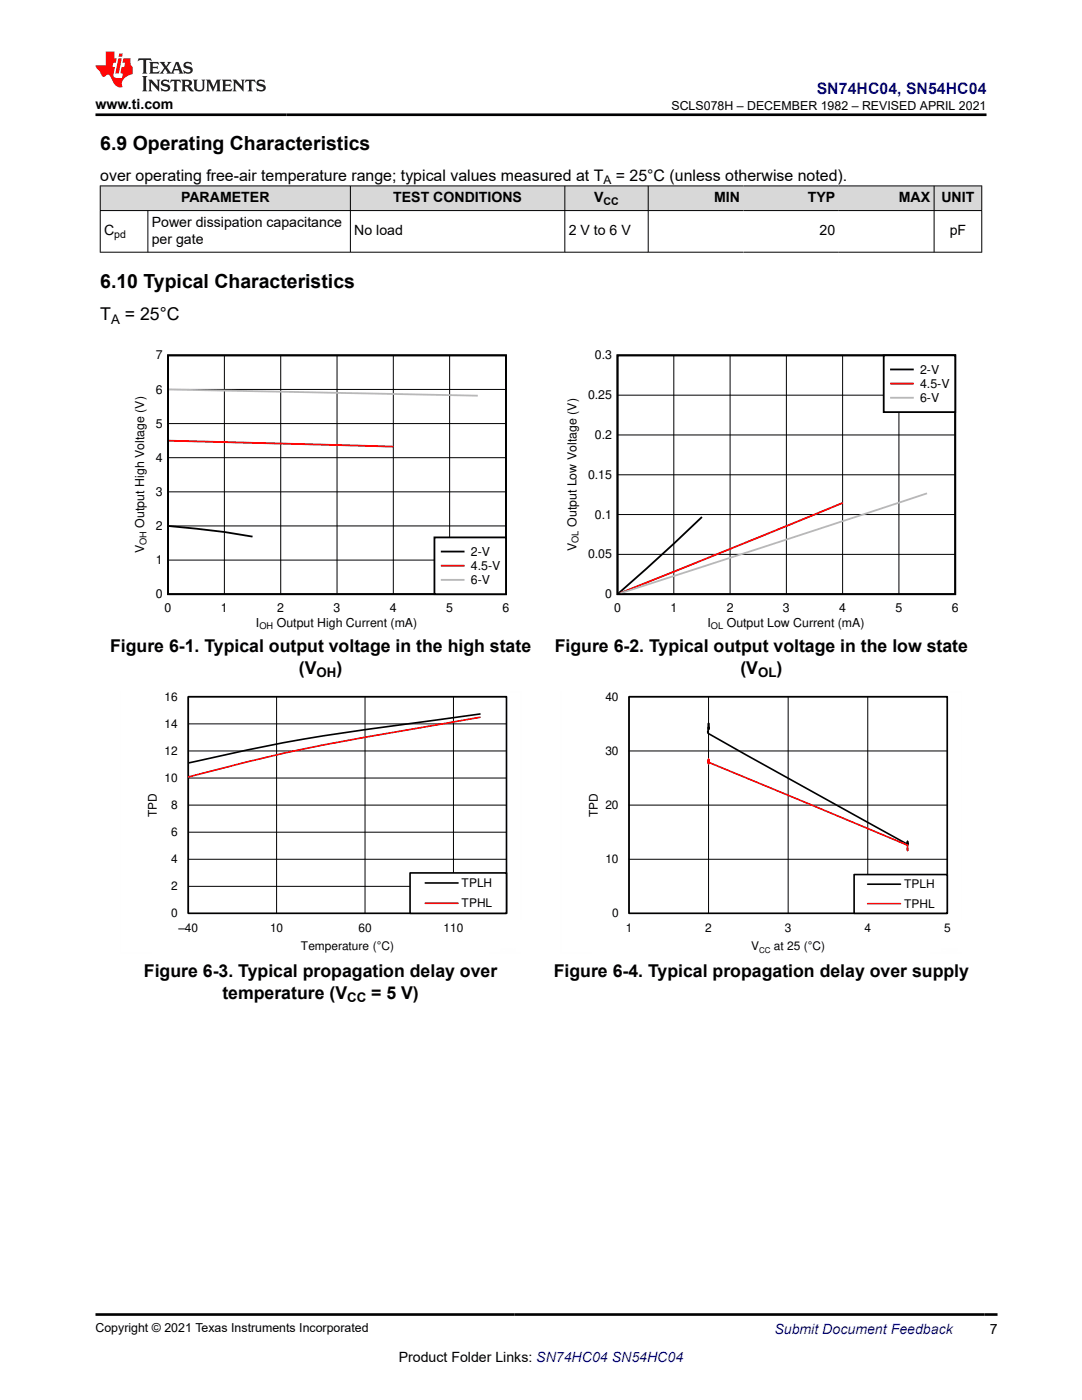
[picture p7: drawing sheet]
<svg xmlns="http://www.w3.org/2000/svg" width="216mm" height="279mm" viewBox="0 0 216 279" stroke-linecap="round" stroke-linejoin="round" font-family="sans-serif">
<g fill="#d8d8d8">
<path d="M20 37.1h175.9v4.9h-175.9z" fill-rule="evenodd"/>
<path d="M20.1 37.2h49.8v4.8h-49.8z" fill-rule="evenodd"/>
<path d="M70 37.2h42.6v4.8h-42.6z" fill-rule="evenodd"/>
<path d="M112.8 37.2h16.5v4.8h-16.5z" fill-rule="evenodd"/>
<path d="M129.4 37.2h19v4.8h-19z" fill-rule="evenodd"/>
<path d="M148.4 37.2h19v4.8h-19z" fill-rule="evenodd"/>
<path d="M167.4 37.2h18.9v4.8h-18.9z" fill-rule="evenodd"/>
<path d="M186.5 37.2h9.3v4.8h-9.3z" fill-rule="evenodd"/>
</g>
<g fill="none" stroke="#000" stroke-width=".2">
<path d="M19.9 37.1h176.1M20 37v13.4M69.9 37v13.4M112.7 37v13.4M129.3 37v13.4M186.4 37v13.4M195.9 37v13.4M19.9 42h176.1M19.9 50.3h176.1M29.5 42v8.4M33.5 77.7h67.5M44.8 70.9v47.7"/>
<path d="M56 70.9v47.7M67.3 70.9v47.7M78.5 70.9v47.7M89.7 70.9v47.7M33.5 98.2h67.5M33.5 91.3h67.5M33.5 84.5h67.5M33.5 111.8h67.5M33.5 105h67.5"/>
</g>
<path d="M33.5 70.9h67.5v47.7h-67.5zM33.7 105l11.1 1.2 5.6 .9" fill="none" stroke="#000" stroke-width=".36"/>
<path d="M33.7 87.9l44.8 1.2" fill="none" stroke="#f00" stroke-width=".36"/>
<path d="M33.7 77.7l61.6 1.3" fill="none" stroke="#b8b8b8" stroke-width=".36"/>
<path d="M86.7 107.3h14.3v11.3h-14.3z" fill-rule="evenodd" fill="#fff"/>
<path d="M123.2 70.9h67.4v47.7h-67.4zM86.7 107.3h14.3v11.3h-14.3zM88.1 110.1h4.4M140.1 103.2l-5.6 5.3-11.1 9.9" fill="none" stroke="#000" stroke-width=".36"/>
<path d="M88.1 112.9h4.4M168.1 100.4l-44.4 18" fill="none" stroke="#f00" stroke-width=".36"/>
<path d="M185 98.5l-61.2 19.9M88.1 115.7h4.4" fill="none" stroke="#b8b8b8" stroke-width=".36"/>
<path d="M123.2 78.9h67.4M134.5 70.9v47.7M145.7 70.9v47.7M156.9 70.9v47.7M168.1 70.9v47.7M179.4 70.9v47.7M123.2 94.8h67.4M123.2 86.8h67.4M123.2 110.6h67.4M123.2 102.7h67.4" fill="none" stroke="#000" stroke-width=".2"/>
<path d="M176.3 70.9h14.3v11.3h-14.3z" fill-rule="evenodd" fill="#fff"/>
<path d="M176.3 70.9h14.3v11.3h-14.3zM177.8 73.7h4.3" fill="none" stroke="#000" stroke-width=".36"/>
<path d="M177.8 76.6h4.3" fill="none" stroke="#f00" stroke-width=".36"/>
<path d="M177.8 79.4h4.3" fill="none" stroke="#b8b8b8" stroke-width=".36"/>
<path d="M55.2 139.1v43.2M72.8 139.1v43.2M90.5 139.1v43.2M101.1 139.1h-63.6v43.2h63.6M37.5 155.3h63.6M37.5 149.9h63.6M37.5 144.5h63.6M37.5 176.9h63.6M37.5 171.5h63.6M37.5 166.1h63.6M37.5 160.7h63.6" fill="none" stroke="#000" stroke-width=".2"/>
<path d="M37.6 139h63.5v43.3h-63.5zM95.8 142.5l-6 .8a479.6 479.6 0 0 0-43.1 6.9l-9.2 2.1" fill="none" stroke="#000" stroke-width=".33"/>
<path d="M95.8 143.1l-6 1.1a502.4 502.4 0 0 0-43.1 8.5l-9.2 2.4" fill="none" stroke="#f00" stroke-width=".33"/>
<path d="M81.8 174.2h19.3v8.1h-19.3z" fill-rule="evenodd" fill="#fff"/>
<path d="M125.5 139h63.5v43.3h-63.5zM141.4 145.1v.4v-1.1v1.1l-.2 .7 .2 .2 39.7 22.1v-.6v.8M81.8 174.2h19.3v8.1h-19.3zM84.9 176.2h6.5" fill="none" stroke="#000" stroke-width=".33"/>
<path d="M141.4 151.5v1v-.4l39.7 16.6v1v-.5M84.9 180.3h6.5" fill="none" stroke="#f00" stroke-width=".33"/>
<path d="M24 138v52.3M36.3 138h67.7M104 138v45.4M24 190.3h6.2M97.8 190.3h6.2" fill="none" stroke="#fefefe" stroke-width=".2" stroke-dasharray=".4 .1" stroke-linecap="butt"/>
<path d="M125.5 139.1h63.5v43.2h-63.5zM141.4 139.1v43.2M157.3 139.1v43.2M173.2 139.1v43.2M125.5 149.9h63.5M125.5 171.5h63.5M125.5 160.7h63.5" fill="none" stroke="#000" stroke-width=".2"/>
<path d="M170.4 174.5h18.6v7.8h-18.6z" fill-rule="evenodd" fill="#fff"/>
<path d="M170.4 174.5h18.6v7.8h-18.6zM173.1 176.5h6.6" fill="none" stroke="#000" stroke-width=".33"/>
<path d="M173.1 180.4h6.6" fill="none" stroke="#f00" stroke-width=".33"/>
<path d="M111.9 138v52.3M124.2 138h67.7M191.9 138v45.4M111.9 190.3h6.2M185.7 190.3h6.2" fill="none" stroke="#fefefe" stroke-width=".2" stroke-dasharray=".4 .1" stroke-linecap="butt"/>
<path d="M27.7 11.6l-.2 .6 .5-.2h.6v.1v2.2l-.2 .4h1l-.2-.4v-2.2v-.1h.5l.5 .2-.1-.6zM29.8 12.4l.2 .3v1.6l-.2 .4h1.9l.1-.6a1.08 1.08 0 0 1-1.3 .2v-.7h.6l.4 .2v-.7l-.4 .2h-.6v-.5l.2-.2a1 1 0 0 1 1 .3l-.1-.5zM31.8 12.4l1 1.1-1 1.2h.9l-.2-.2 .4-.8 .5 .8-.2 .2h1.6l-.2-.2 .1-.5h1l.1 .5-.1 .2h.9l-.2-.4-.8-1.9h-.5l-1 2.1-.8-1.1 .9-1h-.8l.2 .2-.5 .6-.3-.6 .1-.2zM35.2 12.8l.4 1h-.8zM36.8 12.5a.65 .65 0 0 0-.2 .7 .65 .65 0 0 0 .6 .5l.7 .1 .1 .3a.79 .79 0 0 1-.7 .4 .79 .79 0 0 1-.7-.5l.1 .7 .2-.1a.93 .93 0 0 0 1.1 0 .93 .93 0 0 0 .4-.9 1.46 1.46 0 0 0-1.2-.6l-.1-.3a1.09 1.09 0 0 1 1.2 .2l-.2-.6-.1 .1-.6-.2zM28.4 15.2l.2 .4v2.2l-.2 .4h1l-.2-.4v-2.2l.2-.4zM29.6 15.9l.2 .4v1.5l-.2 .4h.8l-.3-.4v-1.3l1.7 1.8v-2l.2-.4h-.8l.2 .2 .1 1.1-1.2-1.3zM32.3 16a.65 .65 0 0 0-.2 .8 .65 .65 0 0 0 .7 .4l.6 .2 .1 .2a.79 .79 0 0 1-.7 .4 .79 .79 0 0 1-.7-.5l.1 .7 .2-.1a.93 .93 0 0 0 1.1 .1 .93 .93 0 0 0 .4-1 1.46 1.46 0 0 0-1.2-.5l-.1-.4a1.09 1.09 0 0 1 1.2 .2l-.2-.6-.1 .1-.6-.1zM34.1 15.9l-.1 .6a.63 .63 0 0 1 .7-.3l.1 1.6-.3 .4h1l-.2-.4v-1.6a.66 .66 0 0 1 .8 .3l-.1-.6zM36.2 15.9l.2 .4v1.5l-.2 .4h.9l-.2-.2v-.7h.5l.1 .2a.79 .79 0 0 0 1.2 .6l-1-.9a.61 .61 0 0 0 .6-.6 .61 .61 0 0 0-.5-.7zM36.9 16.2h.2a.47 .47 0 0 1 .5 .1 .47 .47 0 0 1 .1 .5l-.2 .1-.6 .1zM38.5 15.9l.2 .2a2.27 2.27 0 0 0 .4 2 1.04 1.04 0 0 0 1.7-.7v-1.3l.2-.2h-.8l.2 .4v1.1a.6 .6 0 0 1-.6 .6 .6 .6 0 0 1-.6-.6v-1.1l.3-.4zM41.1 15.9l.2 .4v1.5l-.2 .4h.7l-.2-.4v-1.4l.9 1.9 .8-1.9v1.4l-.2 .4h1l-.3-.4v-1.5l.3-.4h-.8l-.7 1.5-.7-1.5zM44.3 15.9l.2 .4v1.5l-.2 .4h1.9l.1-.6a1.09 1.09 0 0 1-1.3 .2v-.7h.6l.4 .2v-.6l-.4 .2h-.6v-.6l.2-.1a1.01 1.01 0 0 1 1 .3l-.1-.6zM46.4 15.9l.3 .4v1.5l-.3 .4h.8l-.2-.4v-1.3l1.6 1.8v-2l.2-.4h-.7l.2 .2v1.1l-1.2-1.3zM49 15.9l-.1 .6a.63 .63 0 0 1 .8-.3v1.6l-.3 .4h1l-.2-.4v-1.6a.66 .66 0 0 1 .8 .3l-.1-.6zM51.4 16a.65 .65 0 0 0-.2 .8 .65 .65 0 0 0 .6 .4l.6 .2 .2 .2a.79 .79 0 0 1-.8 .4 .79 .79 0 0 1-.6-.5l.1 .7 .2-.1a.93 .93 0 0 0 1 .1 .93 .93 0 0 0 .5-1 1.46 1.46 0 0 0-1.3-.5l-.1-.4a1.09 1.09 0 0 1 1.3 .2l-.2-.6-.2 .1-.5-.1z" fill="#231f20"/>
<path d="M21.1 10.3v2.7h-2v.4l.9 1a.95 .95 0 0 0 .9 .9 .59 .59 0 0 1 .6-.4 .59 .59 0 0 1 .5 .3l.4 .8a1.59 1.59 0 0 0 2.1 1.4 1.61 1.61 0 0 1 1-2.3l1-.3-.1-1.5a1.59 1.59 0 0 1-.4-1.7h-1.4l-.2 .9h.5l-.1 .9h-.5l-.2 .9v.3l.4 .1-.2 .9h-.6a.73 .73 0 0 1-1.1-.7l.3-1.5h-.5l.2-.9h.5l.2-.9h-.5v-1.3zM23.6 11.6l-.6 3.1h.7l.6-3.1zM23.8 10.7l-.1 .6h.7l.1-.6z" fill="#ed1c24"/>
<path d="M19.1 22.9h177.8M19 262.3h180" fill="none" stroke="#000" stroke-width=".53"/>
<g font-size="3.9">
<text x="20" y="29.9">6.9 Operating Characteristics</text>
<text x="20" y="57.5">6.10 Typical Characteristics</text>
</g>
<g font-size="3.5">
<text x="20" y="63.9">T</text>
<text x="24.9" y="63.9">= 25°C</text>
<text x="22" y="130.2">Figure 6-1. Typical output voltage in the high state</text>
<text x="110.7" y="130.2">Figure 6-2. Typical output voltage in the low state</text>
<text x="59.6" y="134.4">(V</text>
<text x="67.1" y="134.4">)</text>
<text x="147.7" y="134.4">(V</text>
<text x="154.9" y="134.4">)</text>
<text x="28.7" y="195">Figure 6-3. Typical propagation delay over</text>
<text x="110.5" y="195">Figure 6-4. Typical propagation delay over supply</text>
<text x="44.4" y="199.3">temperature (V</text>
<text x="74.1" y="199.3">= 5 V)</text>
</g>
<text font-size="3.2" fill="#00f" x="163" y="18.7">SN74HC04, SN54HC04</text>
<g font-size="3.2">
<text x="20" y="36.1">over operating free-air temperature range; typical values measured at T</text>
<text x="122.9" y="36.1">= 25°C (unless otherwise noted).</text>
</g>
<g font-size="2.8">
<text x="19.1" y="21.8">www.ti.com</text>
<text x="36.1" y="40.4">PARAMETER</text>
<text x="78.5" y="40.4">TEST CONDITIONS</text>
<text x="118.6" y="40.4">V</text>
<text x="142.5" y="40.4">MIN</text>
<text x="161.2" y="40.4">TYP</text>
<text x="179.4" y="40.4">MAX</text>
<text x="187.9" y="40.4">UNIT</text>
<text x="20.8" y="47">C</text>
<text x="30.3" y="45.3">Power dissipation capacitance</text>
<text x="70.7" y="47">No load</text>
<text x="113.5" y="47">2 V to 6 V</text>
<text x="163.5" y="47">20</text>
<text x="189.5" y="47">pF</text>
<text x="30.3" y="48.7">per gate</text>
<text x="197.5" y="266.1">7</text>
<text x="79.6" y="271.7">Product Folder Links: SN74HC04 SN54HC04</text>
</g>
<text font-size="2.8" fill="#00f" x="154.5" y="266.2">Submit Document Feedback</text>
<g font-size="2.6">
<text x="22.2" y="64.6">A</text>
<text x="63.2" y="135.1">OH</text>
<text x="151.3" y="135.1">OL</text>
<text x="69.3" y="200">CC</text>
</g>
<g font-size="2.5">
<text x="134" y="21.9">SCLS078H – DECEMBER 1982 – REVISED APRIL 2021</text>
<text x="31.1" y="71.7">7</text>
<text x="118.7" y="71.7">0.3</text>
<text x="183.6" y="74.6">2-V</text>
<text x="183.6" y="77.4">4.5-V</text>
<text x="31.1" y="78.5">6</text>
<text x="117.3" y="79.7">0.25</text>
<text x="183.6" y="80.3">6-V</text>
<text x="31.1" y="85.3">5</text>
<text x="118.7" y="87.6">0.2</text>
<text x="31.1" y="92.2">4</text>
<text x="117.3" y="95.6">0.15</text>
<text x="31.1" y="99">3</text>
<text x="28.8" y="105.3" transform="rotate(-90 28.8 105.3)">Output High Voltage (V)</text>
<text x="31.1" y="105.8">2</text>
<text x="115" y="105.2" transform="rotate(-90 115 105.2)">Output Low Voltage (V)</text>
<text x="118.7" y="103.5">0.1</text>
<text x="28.8" y="110.4" transform="rotate(-90 28.8 110.4)">V</text>
<text x="31.1" y="112.6">1</text>
<text x="94" y="110.9">2-V</text>
<text x="94" y="113.8">4.5-V</text>
<text x="115" y="110" transform="rotate(-90 115 110)">V</text>
<text x="117.3" y="111.4">0.05</text>
<text x="31.1" y="119.4">0</text>
<text x="94" y="116.6">6-V</text>
<text x="120.8" y="119.4">0</text>
<text x="32.8" y="122.2">0</text>
<text x="44.1" y="122.2">1</text>
<text x="51.1" y="125">I</text>
<text x="55.2" y="125">Output High Current (mA)</text>
<text x="55.3" y="122.2">2</text>
<text x="66.6" y="122.2">3</text>
<text x="77.8" y="122.2">4</text>
<text x="89" y="122.2">5</text>
<text x="100.3" y="122.2">6</text>
<text x="122.5" y="122.2">0</text>
<text x="133.8" y="122.2">1</text>
<text x="141.2" y="125">I</text>
<text x="145" y="122.2">2</text>
<text x="145" y="125">Output Low Current (mA)</text>
<text x="156.2" y="122.2">3</text>
<text x="167.5" y="122.2">4</text>
<text x="178.7" y="122.2">5</text>
<text x="189.9" y="122.2">6</text>
<text x="19.1" y="265.9">Copyright © 2021 Texas Instruments Incorporated</text>
</g>
<g font-size="2.4">
<text x="120.4" y="36.7">A</text>
<text x="32.8" y="139.8">16</text>
<text x="120.8" y="139.8">40</text>
<text x="32.8" y="145.2">14</text>
<text x="32.8" y="150.6">12</text>
<text x="120.8" y="150.6">30</text>
<text x="32.8" y="156">10</text>
<text x="34.2" y="161.5">8</text>
<text x="120.8" y="161.5">20</text>
<text x="31.3" y="163.1" transform="rotate(-90 31.3 163.1)">TPD</text>
<text x="34.2" y="166.9">6</text>
<text x="119.3" y="163.1" transform="rotate(-90 119.3 163.1)">TPD</text>
<text x="34.2" y="172.3">4</text>
<text x="120.8" y="172.3">10</text>
<text x="34.2" y="177.7">2</text>
<text x="92.1" y="177">TPLH</text>
<text x="180.4" y="177.3">TPLH</text>
<text x="34.2" y="183.1">0</text>
<text x="35.6" y="186">±40</text>
<text x="53.9" y="185.9">10</text>
<text x="71.5" y="185.9">60</text>
<text x="88.5" y="185.9">110</text>
<text x="92.1" y="181">TPHL</text>
<text x="122.1" y="183.1">0</text>
<text x="124.8" y="185.9">1</text>
<text x="140.7" y="185.9">2</text>
<text x="156.6" y="185.9">3</text>
<text x="172.5" y="185.9">4</text>
<text x="180.4" y="181.1">TPHL</text>
<text x="188.4" y="185.9">5</text>
<text x="60.1" y="189.7">Temperature (ÉC)</text>
<text x="149.9" y="189.7">V</text>
<text x="154.4" y="189.7">at 25 (ÉC)</text>
</g>
<g font-size="2.1">
<text x="120.4" y="40.9">CC</text>
<text x="22.8" y="47.6">pd</text>
</g>
<g font-size="1.8">
<text x="29.2" y="108.8" transform="rotate(-90 29.2 108.8)">OH</text>
<text x="115.5" y="108.3" transform="rotate(-90 115.5 108.3)">OL</text>
<text x="51.8" y="125.5">OH</text>
<text x="141.9" y="125.5">OL</text>
</g>
<text font-size="1.6" x="151.5" y="190.3">CC</text>
</svg>
